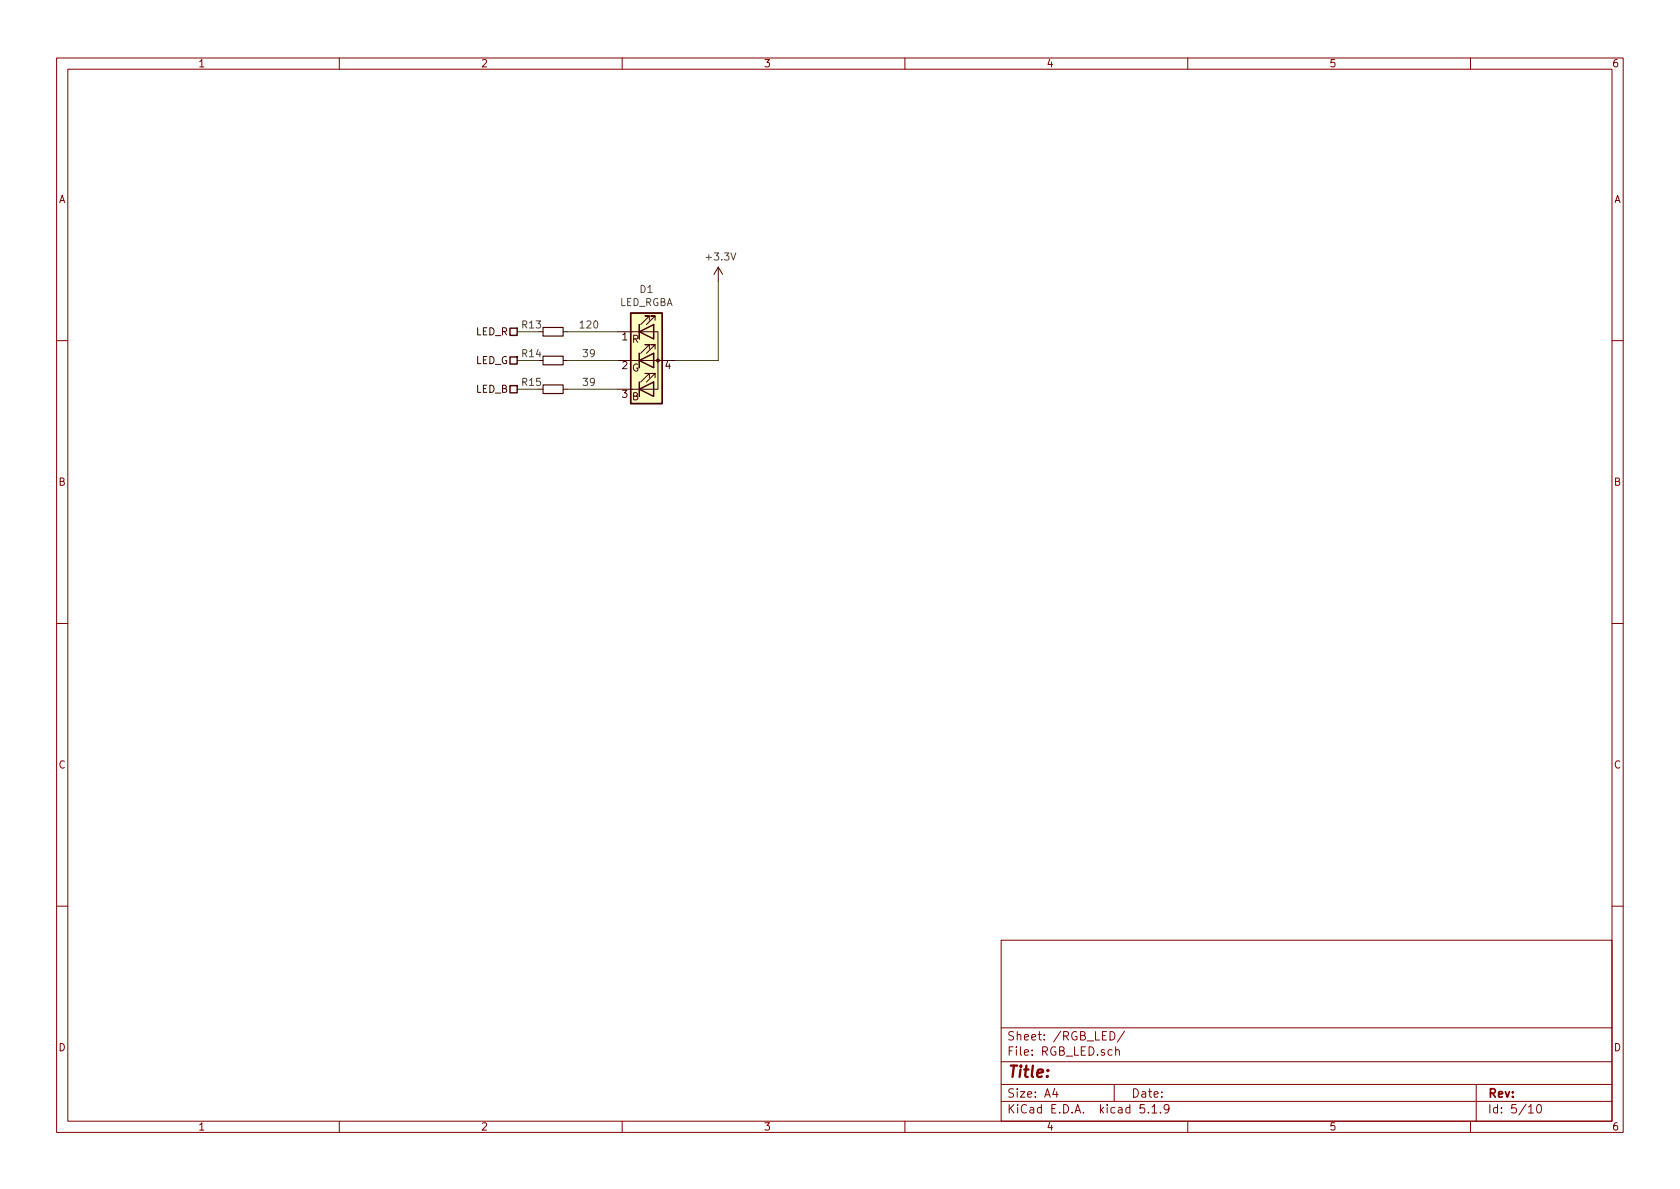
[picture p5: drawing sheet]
EESchema Schematic File Version 4
EELAYER 30 0
EELAYER END
$Descr A4 11693 8268
encoding utf-8
Sheet 5 10
Title ""
Date ""
Rev ""
Comp ""
Comment1 ""
Comment2 ""
Comment3 ""
Comment4 ""
$EndDescr
Text HLabel 3600 2300 0    50   UnSpc ~ 0
LED_R
Text HLabel 3600 2500 0    50   UnSpc ~ 0
LED_G
Text HLabel 3600 2700 0    50   UnSpc ~ 0
LED_B
$Comp
L MCT_Labor_5529-rescue:R_Small-Device R13
U 1 1
P 3850 2300
F 0 "R13" V 3800 2150 50  0000 C CNN
F 1 "120" V 3800 2550 50  0000 C CNN
F 2 "Resistor_SMD:R_0603_1608Metric_Pad1.05x0.95mm_HandSolder" H 3850 2300 50  0001 C CNN
F 3 "~" H 3850 2300 50  0001 C CNN
	1    3850 2300
	0    1    1    0   
$EndComp
$Comp
L MCT_Labor_5529-rescue:R_Small-Device R14
U 1 1
P 3850 2500
F 0 "R14" V 3800 2350 50  0000 C CNN
F 1 "39" V 3800 2750 50  0000 C CNN
F 2 "Resistor_SMD:R_0603_1608Metric_Pad1.05x0.95mm_HandSolder" H 3850 2500 50  0001 C CNN
F 3 "~" H 3850 2500 50  0001 C CNN
	1    3850 2500
	0    1    1    0   
$EndComp
$Comp
L MCT_Labor_5529-rescue:R_Small-Device R15
U 1 1
P 3850 2700
F 0 "R15" V 3800 2550 50  0000 C CNN
F 1 "39" V 3800 2950 50  0000 C CNN
F 2 "Resistor_SMD:R_0603_1608Metric_Pad1.05x0.95mm_HandSolder" H 3850 2700 50  0001 C CNN
F 3 "~" H 3850 2700 50  0001 C CNN
	1    3850 2700
	0    1    1    0   
$EndComp
Wire Wire Line
	3600 2300 3750 2300
Wire Wire Line
	3600 2500 3750 2500
Wire Wire Line
	3600 2700 3750 2700
Wire Wire Line
	3950 2300 4300 2300
Wire Wire Line
	4300 2500 3950 2500
Wire Wire Line
	3950 2700 4300 2700
Wire Wire Line
	5000 1950 5000 2500
Wire Wire Line
	5000 2500 4700 2500
$Comp
L MCT_Labor_5529-rescue:LED_RGBA-Device D1
U 1 1
P 4500 2500
F 0 "D1" H 4500 2997 50  0000 C CNN
F 1 "LED_RGBA" H 4500 2906 50  0000 C CNN
F 2 "LED_SMD:LED_Cree-PLCC4_3.2x2.8mm_CCW" H 4500 2450 50  0001 C CNN
F 3 "~" H 4500 2450 50  0001 C CNN
	1    4500 2500
	1    0    0    -1  
$EndComp
$Comp
L power:+3.3V #PWR017
U 1 1
P 5000 1950
F 0 "#PWR017" H 5000 1800 50  0001 C CNN
F 1 "+3.3V" H 5015 2123 50  0000 C CNN
F 2 "" H 5000 1950 50  0001 C CNN
F 3 "" H 5000 1950 50  0001 C CNN
	1    5000 1950
	1    0    0    -1  
$EndComp
$EndSCHEMATC
